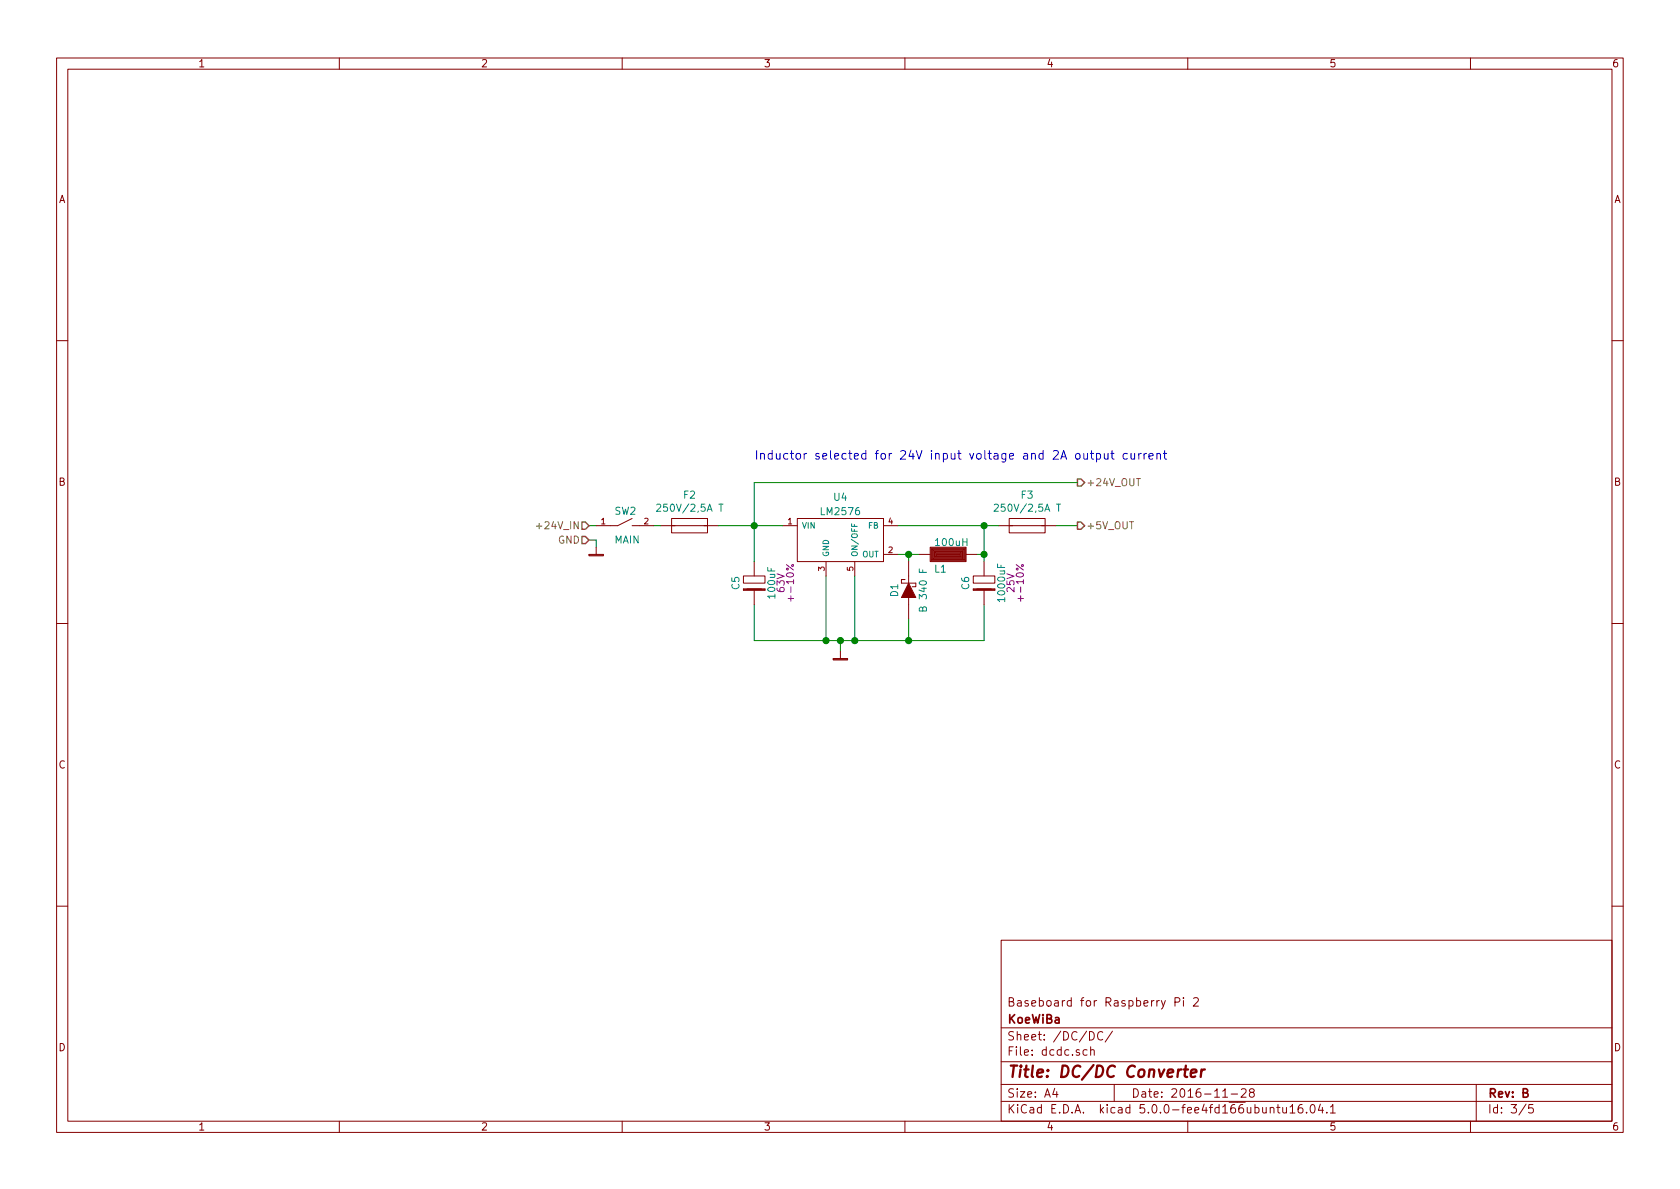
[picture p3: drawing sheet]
<svg xmlns="http://www.w3.org/2000/svg" width="297mm" height="210mm" viewBox="0 0 297 210" stroke-linecap="round" stroke-linejoin="round" font-family="sans-serif">
<g fill="none" stroke="#840000" stroke-width=".18">
<path d="M10 10.3h277v189.9h-277zM12 12.2h273v186.1h-273zM60 10.3v1.9M110 10.3v1.9M160 10.3v1.9M210 10.3v1.9M260 10.3v1.9M10 60.2h2M285 60.2h2M104.1 98.2h2.6M104.1 98h2.6v.3h-2.6zM105.4 96.8v1.2"/>
<path d="M111.8 91.7l-2.6 1.3h-3.8M111.8 93h3.8M116.8 93h2.6M118.7 91.7h6.4v2.5h-6.4zM118.7 93h6.4M124.5 93h2.5M133.3 99.3v2.5M138.4 93h2.6M141 91.7h15.2v7.6h-15.2zM146 99.3v2.5M151.1 99.3v2.5M156.2 93h2.5"/>
<path d="M156.2 98h2.5M160.7 99.3v3.8M162.6 98h1.9M164.5 96.8h6.3v2.5h-6.3zM164.6 96.9h6.1v2.3h-6.1zM164.7 97h5.9v2.1h-5.9zM164.8 97.1h5.6v1.8h-5.6zM165 97.3h5.3v1.5h-5.3zM165.1 97.4h5.1v1.3h-5.1zM165.2 97.5h4.9v1h-4.9zM165.4 97.7h4.5v.7h-4.5zM165.5 97.8h4.3v.5h-4.3z"/>
<path d="M165.6 97.9h4.1v.3h-4.1zM165.7 98h3.8zM170.8 98h1.9M174 99.3v2.5M176.5 93h2.6M178.4 91.7h6.4v2.5h-6.4zM178.4 93h6.4M184.1 93h2.6M10 110.3h2M131.4 101.8h3.9v1.3h-3.9zM131.4 104.3h3.9M132.1 104.1h2.5"/>
<path d="M133.3 104.4v2.5M135.3 104.1h-3.9v.3h3.9M147.3 116.6h2.6M147.3 116.5h2.6v.2h-2.6zM148.6 115.2v1.3M160 102.5h-.6v.6h2.5v.7h-.6M160.7 105.7v3.8M172.1 101.8h3.8v1.3h-3.8zM172.1 104.3h3.8M172.7 104.1h2.6M174 104.4v2.5M175.9 104.1h-3.8v.3h3.8"/>
<path d="M285 110.3h2M10 160.2h2M177 166.3h108v32h-108zM207.7 177.2l.8-.1 .1-.2-.1-.3-.2-.2h-.6v1.5M209.2 176.4v.2M209.2 176.9v1M211 176.6l.3-.2h.3l.3 .5-.9 1h.9M285 160.2h2M60 198.3v1.9M110 198.3v1.9M160 198.3v1.9M177 194.8h108"/>
<path d="M177 191.8h108M177 187.8h108M177 181.8h108M186.5 192.5l-.4 1h1M186.8 193v1M192.2 185.7l-.4-.1-.3 .3 .1 .6h.6M192.6 182.4a.75 .75 0 0 1 .9 .8 .75 .75 0 0 1-.9 .7zM192.8 185.7l.3-.1 .3 .1 .1 .9M192.8 185.1v1.5M195 182.6a.59 .59 0 0 0-.8 0 .59 .59 0 0 0-.1 .7 .56 .56 0 0 0 .2 .5 .56 .56 0 0 0 .7 0M196.7 182.3l-1.3 2M197 191.8v3"/>
<path d="M210 198.3v1.9M216.2 194h.8M217.7 193.5h1.1M219.5 192.7l.2-.2h.3l.3 .2v.3v.2l-.9 .8h.9M221.2 193.2l-.3-.3 .1-.2 .2-.2 .4 .1 .2 .2-.1 .2-.6 .2a.48 .48 0 0 0-.1 .7l.2 .1 .5-.1a.48 .48 0 0 0-.1-.7h-.1M224.6 196l.1-.1a.37 .37 0 0 1 .5 .1v.8M225.7 195.8h.6M226 195.3v1.3l.3 .2M226.8 195.8v.8a.39 .39 0 0 0 .7 .1M227.5 195.8v1M228.1 195.8l.4-.5v1.5M228.1 196.8h.9"/>
<path d="M230.2 195.3a.59 .59 0 0 0-.7 .7l.1 .7 .2 .1 .5-.1 .1-.5-.2-.2-.4-.1-.3 .3M231 196.7v.1M231.8 195.5l.4-.2a.94 .94 0 0 1 0 1.5 .79 .79 0 0 1-.4-1.3zM233.5 195.2l-.4 1.1h.9M233.8 195.8v1M234.6 196.7v.1M235.2 195.8l.5-.5v1.5M235.2 196.8h.9M260 198.3v1.9M261 191.8v6.5M269.8 195.2l-1.2 2M271 195.3h-.7v.7l.2-.1 .5 .1 .1 .2-.1 .5-.2 .1-.5-.1"/>
</g>
<path d="M209.3 189.1h.8M209.7 188.4l-.3 1.8 .1 .1 .4 .1M210.5 189.8l1-.2v-.4l-.6-.1-.3 .3v.9l.1 .1 .6-.1M212.4 189.1l-.1 1.3M213 189.1a.55 .55 0 0 0-.6 .4" fill="none" stroke="#840000" stroke-width=".41"/>
<g fill="none" stroke="#008400" stroke-width=".18">
<path d="M104.1 93h1.3M104.1 95.5h1.3v1.3M115.6 93h1.2M127 93h11.4M158.7 93h17.8M158.7 98h3.9M160.7 98v1.3M172.7 98h1.3M174 93v6.3M186.7 93h3.8M190.5 85.3h-57.2v14M133.3 106.9v6.4h40.7v-6.4"/>
<path d="M146 101.8v11.5M148.6 113.3v1.9M151.1 101.8v11.5M160.7 109.5v3.8"/>
</g>
<g fill="#008400" stroke="#008400" stroke-width=".25">
<circle cx="151.1" cy="113.3" r=".51"/>
<circle cx="148.6" cy="113.3" r=".51"/>
<circle cx="133.4" cy="93" r=".51"/>
<circle cx="146.1" cy="113.3" r=".51"/>
<circle cx="174" cy="98" r=".51"/>
<circle cx="174" cy="93" r=".51"/>
<circle cx="160.7" cy="113.3" r=".51"/>
<circle cx="160.7" cy="98" r=".51"/>
</g>
<path d="M116.1 89.3l.5-.2 .2 .4-.7 .9h.7M127.1 89.1h.7M127.5 89.1v1.3M150.6 92.6v.5h1M175.8 89.3l.5-.2 .2 .4-.8 .9h.8M186.8 89.1h.7M187.2 89.1v1.3M162.5 100.6v.6h1.3M163.1 107.6l.3-.3 .3 .1 .1 .2v.4h-1.3l.2-.6h.2l.2 .1v.5" fill="none" stroke="#008484" stroke-width=".18"/>
<path d="M160.7 103.1l1.2 2.6h-2.5z" fill="#840000" stroke="#840000" stroke-width=".18"/>
<g fill="none" stroke="#840084" stroke-width=".18">
<path d="M139 99.8l1.3 1M179.7 99.8l1.2 1M139.8 105.4v.9M180.5 105.4v.9"/>
<circle cx="140.1" cy="100" r=".18"/>
<circle cx="180.8" cy="100" r=".18"/>
</g>
<path d="M94.8 93h1M200.9 84.6h.8" fill="none" stroke="#848400" stroke-width=".18"/>
<path d="M102.9 92.3h.6l.6 .7-.6 .6h-.6zM102.9 94.9h.6l.6 .6-.6 .6h-.6zM190.5 84.7h.6l.7 .6-.7 .7h-.6zM190.5 92.3h.6l.7 .7-.7 .6h-.6z" fill="none" stroke="#848400" stroke-width=".25"/>
<g fill="none" stroke="#0000c2" stroke-width=".18">
<path d="M193 79.7v1.3l.1 .1 .3 .1M196.6 79.7v1.3l.4 .2M205.9 79.7v1.3l.4 .2M191.6 80.2v.8a.37 .37 0 0 0 .3 .2 .37 .37 0 0 0 .4-.2M192.3 80.2v1M192.8 80.2h.6M193.9 80.3l.4-.1 .3 .3v.4l-.2 .2h-.5M193.9 80.2v1.5M195.2 80.2l.1 .9 .4 .1 .2-.2M195.9 80.2v1M196.4 80.2h.6M199.3 80.3l-.4-.1-.2 .1v.7a.48 .48 0 0 0 .6 .1"/>
<path d="M200 80.2v.9l.4 .1 .2-.2M200.6 80.2v1M201.3 80.2v1M201.8 80.2l-.5 .3M202.3 80.2v1M202.7 80.2l-.4 .3M203.1 80.7l.8-.2-.1-.2-.4-.1-.3 .2 .1 .7h.6M204.5 80.3l.2-.1 .4 .1 .1 .9M204.5 80.2v1M205.7 80.2h.6"/>
</g>
<text font-size="2.8" fill="#840000" x="178" y="190.5">Title: DC/DC Converter</text>
<text font-size="2.1" fill="#0000c2" x="133.3" y="81.3">Inductor selected for 24V input voltage and 2A output current</text>
<g font-size="2.1" fill="#840000">
<text x="178" y="178">Baseboard for Raspberry Pi 2</text>
<text x="178" y="184">Sheet: /DC/DC/</text>
<text x="178" y="181">KoeWiBa</text>
<text x="178" y="186.7">File: dcdc.sch</text>
<text x="178" y="196.9">KiCad E.D.A. kicad 5.0.0-fee4fd166ubuntu16.04.1</text>
<text x="178" y="194.1">Size: A4</text>
<text x="200" y="194.1">Date: 2016-11-28</text>
<text x="263" y="194.1">Rev: B</text>
<text x="263" y="196.9">Id: 3/5</text>
</g>
<g font-size="1.8" fill="#840000">
<text x="35" y="11.9">1</text>
<text x="85" y="11.9">2</text>
<text x="135" y="11.9">3</text>
<text x="185" y="11.9">4</text>
<text x="235" y="11.9">5</text>
<text x="285" y="11.9">6</text>
<text x="10.4" y="35.9">A</text>
<text x="285.4" y="35.9">A</text>
<text x="10.4" y="85.9">B</text>
<text x="285.4" y="85.9">B</text>
<text x="10.4" y="135.9">C</text>
<text x="285.4" y="135.9">C</text>
<text x="10.4" y="185.9">D</text>
<text x="285.4" y="185.9">D</text>
<text x="35" y="199.9">1</text>
<text x="85" y="199.9">2</text>
<text x="135" y="199.9">3</text>
<text x="185" y="199.9">4</text>
<text x="235" y="199.9">5</text>
<text x="285" y="199.9">6</text>
</g>
<g font-size="1.8" fill="#008484">
<text x="120.9" y="88.2">F2</text>
<text x="147.5" y="88.6">U4</text>
<text x="180.6" y="88.2">F3</text>
<text x="108.7" y="91">SW2</text>
<text x="117" y="90.5">250V/2,5A T</text>
<text x="145.4" y="91.1">LM2576</text>
<text x="176.7" y="90.5">250V/2,5A T</text>
<text x="108.6" y="96.1">MAIN</text>
<text x="165.3" y="101.3">L1</text>
<text x="165.6" y="96.6">100uH</text>
<text x="130.7" y="104.2" transform="rotate(-90 130.7 104.2)">C5</text>
<text x="137.1" y="105.7" transform="rotate(-90 137.1 105.7)">100uF</text>
<text x="158.8" y="105.5" transform="rotate(-90 158.8 105.5)">D1</text>
<text x="163.9" y="107.5" transform="rotate(-90 163.9 107.5)">B 340 F</text>
<text x="171.4" y="104.2" transform="rotate(-90 171.4 104.2)">C6</text>
<text x="177.7" y="106.2" transform="rotate(-90 177.7 106.2)">1000uF</text>
</g>
<g font-size="1.8" fill="#848400">
<text x="192" y="86">+24V_OUT</text>
<text x="95.7" y="93.6">+24V_IN</text>
<text x="192" y="93.6">+5V_OUT</text>
<text x="98.7" y="96.1">GND</text>
</g>
<g font-size="1.8" fill="#840084">
<text x="138.7" y="104.7" transform="rotate(-90 138.7 104.7)">63V</text>
<text x="140.4" y="105.7" transform="rotate(-90 140.4 105.7)">+-10%</text>
<text x="179.4" y="104.7" transform="rotate(-90 179.4 104.7)">25V</text>
<text x="181" y="105.7" transform="rotate(-90 181 105.7)">+-10%</text>
</g>
<g font-size="1.4" fill="#840000">
<text x="106.3" y="92.7">1</text>
<text x="113.9" y="92.7">2</text>
<text x="139.3" y="92.7">1</text>
<text x="157.1" y="92.7">4</text>
<text x="145.8" y="101" transform="rotate(-90 145.8 101)">3</text>
<text x="150.9" y="101" transform="rotate(-90 150.9 101)">5</text>
<text x="157.1" y="97.8">2</text>
</g>
<g font-size="1.4" fill="#008484">
<text x="141.7" y="93.5">VIN</text>
<text x="153.6" y="93.5">FB</text>
<text x="146.6" y="98.5" transform="rotate(-90 146.6 98.5)">GND</text>
<text x="151.6" y="98.5" transform="rotate(-90 151.6 98.5)">ON/OFF</text>
<text x="152.5" y="98.5">OUT</text>
</g>
</svg>
